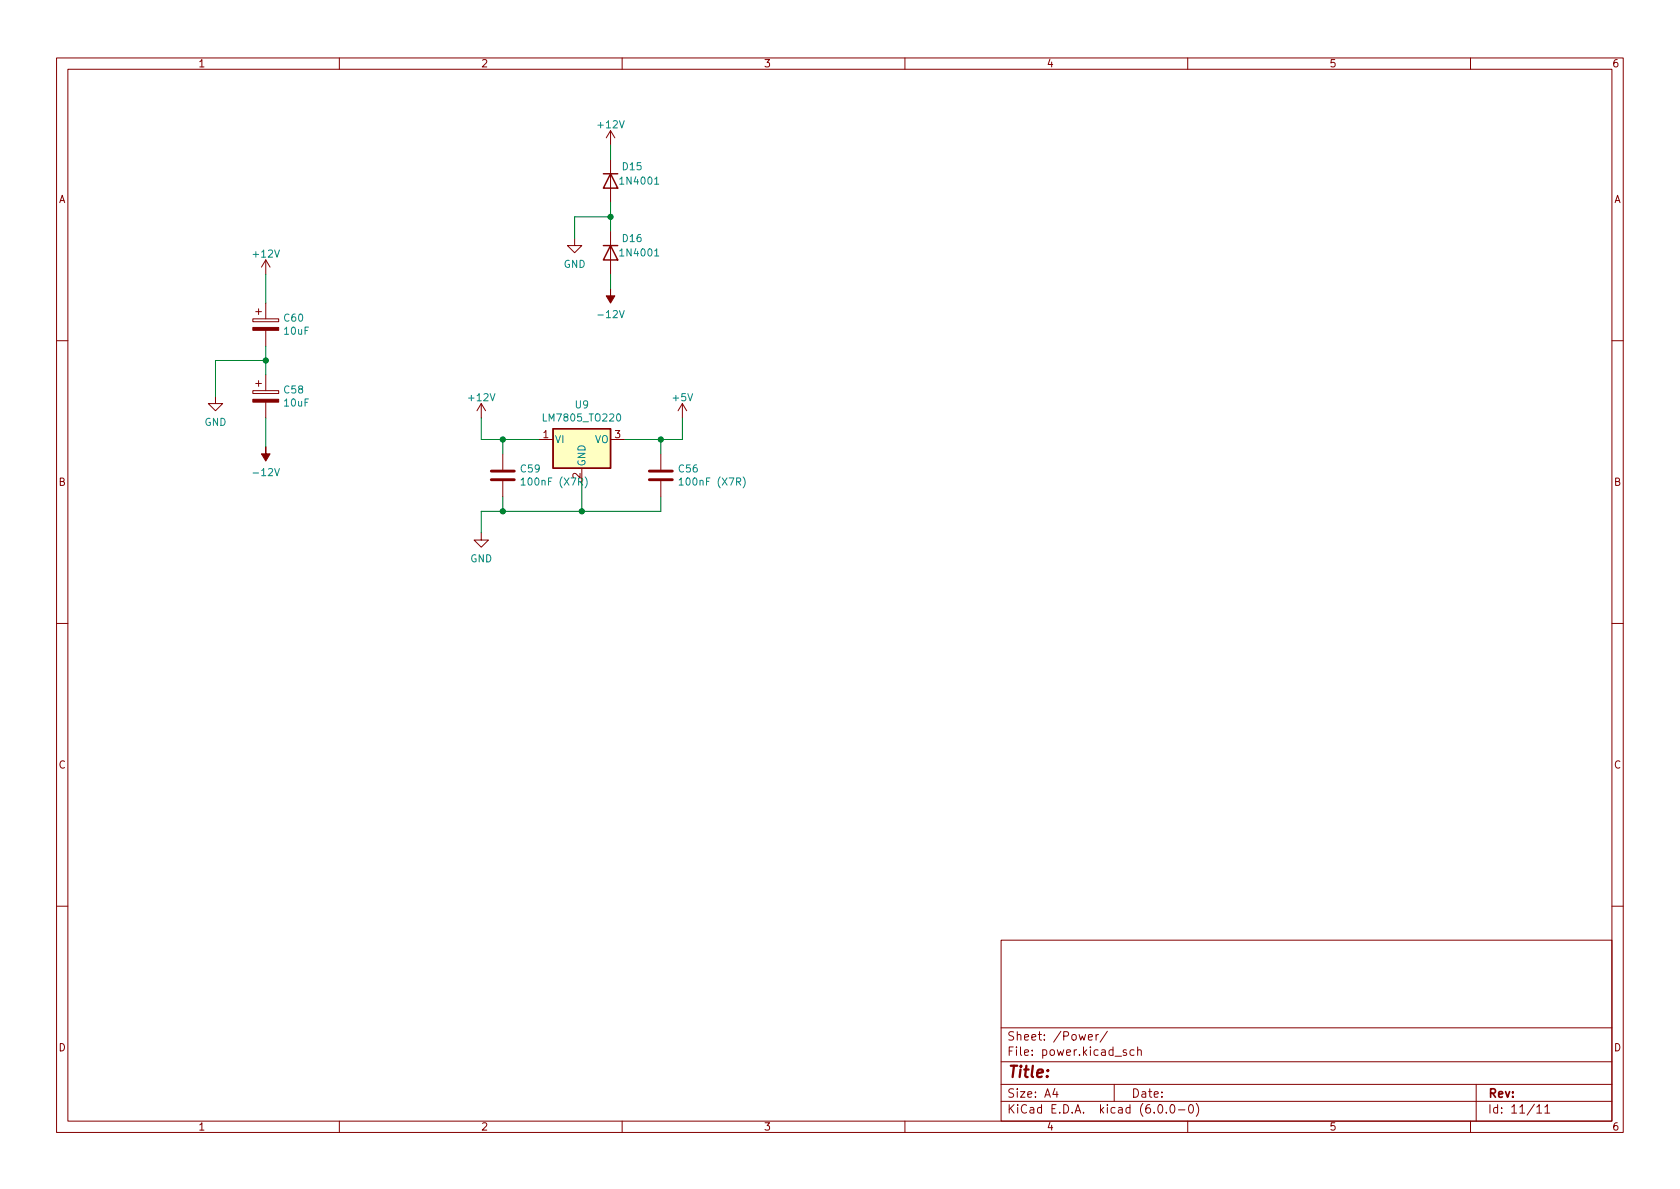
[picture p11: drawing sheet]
<svg xmlns="http://www.w3.org/2000/svg" width="297mm" height="210mm" viewBox="0 0 297 210" stroke-linecap="round" stroke-linejoin="round" font-family="sans-serif">
<g fill="none" stroke="#840000" stroke-width=".18">
<path d="M10 10.2h277v190.1h-277zM12 12.2h273v186.1h-273zM60 10.2v2M110 10.2v2M160 10.2v2M210 10.2v2M260 10.2v2M107.9 23.1l-.7 1.3M107.9 23.1v2.5M107.9 28.2v7.6M107.9 23.1l.8 1.3M44.7 56.4h4.6v.5h-4.6z"/>
<path d="M45.2 55.1h1M45.7 54.6v1M47 46v2.5M47 53.6v2.8M47 58.4v2.8M47 46l-.8 1.2M47 46l.8 1.2M101.6 42.2v1.2h1.3l-1.3 1.3-1.3-1.3h1.3M107.9 40.9v7.6M10 60.2h2M38.1 70.1v1.3h1.3l-1.3 1.2-1.3-1.2h1.3M44.7 69.1h4.6v.5h-4.6z"/>
<path d="M45.2 67.8h1M45.7 67.3v1M47 66.3v2.8M47 71.1v2.8M85.1 71.4l-.8 1.2M85.1 71.4v2.5M85.1 71.4l.8 1.2M95.2 77.7h2.6M107.9 77.7h2.6M120.6 71.4l-.7 1.2M120.6 71.4v2.5M120.6 71.4l.8 1.2"/>
<path d="M285 60.2h2M85.1 94.2v1.3h1.3l-1.3 1.3-1.3-1.3h1.3M88.9 80.3v2.8M88.9 85.1v2.8M102.9 82.8v2.5M116.8 80.3v2.8M116.8 85.1v2.8M10 110.2h2M285 110.2h2M10 160.2h2M177 166.3h108v32h-108zM285 160.2h2"/>
<path d="M60 198.3v2M110 198.3v2M160 198.3v2M177 194.8h108M177 191.8h108M177 187.8h108M177 181.8h108M186.5 192.5l-.4 1h1M186.9 193v1M192.4 183.4l.7-.1v-.3l-.5-.1-.2 .2 .1 .8h.6M193.8 182.9v1M194.2 182.9l-.3 .1-.1 .2"/>
<path d="M195.8 182.4l-1.3 1.9M197 191.8v3M199.1 185.7l-.3-.1-.2 .2v.3l.5 .1v.4h-.5M200.5 185.7l-.4-.1-.3 .3v.4l.1 .3h.6M201.1 185.8l.3-.2 .3 .1 .1 .9M201.1 185.1v1.5M204.9 195.4l.2-.1a.81 .81 0 0 1 .6 .7 .81 .81 0 0 1-.3 .8h-.2a.81 .81 0 0 1-.6-.6 .81 .81 0 0 1 .3-.8zM206.2 196.7v.1M207.1 195.4l.1-.1a.81 .81 0 0 1 .6 .7 .81 .81 0 0 1-.3 .8h-.1a.81 .81 0 0 1-.6-.6 .81 .81 0 0 1 .3-.8zM208.4 196.3h1.1M210 198.3v2M210.4 195.4l.1-.1a.81 .81 0 0 1 .6 .7 .81 .81 0 0 1-.3 .8h-.2a.81 .81 0 0 1-.5-.6 .81 .81 0 0 1 .3-.8z"/>
<path d="M211.5 195.1a1.72 1.72 0 0 1 0 2.3M260 198.3v2M261 191.8v6.5M271.7 195.8l.5-.5v1.5M271.7 196.8h.9M273.1 195.8l.5-.5v1.5M273.1 196.8h.9"/>
</g>
<path d="M86.9 83.3h4M86.9 84.8h4M114.8 83.3h4.1M114.8 84.8h4.1" fill="none" stroke="#840000" stroke-width=".51"/>
<path d="M115.8 32.6h.7M115.8 45.3h.7M92.1 84.9l.4-.4v1.3M92.1 85.8h.8M103.5 84.3a1.46 1.46 0 0 1 0 2M120.1 84.9l.3-.4v1.3M120.1 85.8h.7M131.4 84.3a1.46 1.46 0 0 1 0 2" fill="none" stroke="#008484" stroke-width=".18"/>
<g fill="#840000" stroke="#840000" stroke-width=".18">
<path d="M44.7 57.9h4.6v.5h-4.6z"/>
<path d="M47 79v1.3h.8l-.8 1.2-.8-1.2h.8z"/>
<path d="M44.7 70.6h4.6v.5h-4.6z"/>
<path d="M107.9 51v1.3h.8l-.8 1.3-.7-1.3h.7z"/>
</g>
<path d="M106.7 30.7h2.5M107.9 30.7l1.3 2.6h-2.5zM106.7 43.4h2.5M107.9 43.4l1.3 2.6h-2.5zM97.8 75.8h10.1v7h-10.1z" fill="none" stroke="#840000" stroke-width=".25"/>
<path d="M97.8 75.8h10.1v7h-10.1z" fill="#ffffc2" stroke="#ffffc2" stroke-width=".18"/>
<g fill="none" stroke="#008400" stroke-width=".18">
<path d="M107.9 25.6v2.6M107.9 35.8v5.1M107.9 38.3h-6.3v3.9M47 48.5v5.1M107.9 48.5v2.5M47 63.7h-8.9v6.4M47 61.2v5.1M47 73.9v5.1M85.1 73.9v3.8h10.1M88.9 77.7v2.6M116.8 77.7v2.6M120.6 73.9v3.8h-10.1"/>
<path d="M88.9 87.9v2.5M102.9 85.3v5.1M116.8 87.9v2.5h-31.7v3.8"/>
</g>
<g fill="#008400" stroke="#008400" stroke-width=".18">
<circle cx="88.9" cy="90.4" r=".46"/>
<circle cx="102.9" cy="90.4" r=".46"/>
<circle cx="107.9" cy="38.3" r=".46"/>
<circle cx="116.8" cy="77.7" r=".46"/>
<circle cx="88.9" cy="77.7" r=".46"/>
<circle cx="47" cy="63.7" r=".46"/>
</g>
<text font-size="2.8" fill="#840000" x="178" y="190.6">Title:</text>
<g font-size="2.1" fill="#840000">
<text x="178" y="184">Sheet: /Power/</text>
<text x="178" y="186.7">File: power.kicad_sch</text>
<text x="178" y="196.9">KiCad E.D.A. kicad (6.0.0-0)</text>
<text x="178" y="194.1">Size: A4</text>
<text x="200" y="194.1">Date:</text>
<text x="263" y="194.1">Rev:</text>
<text x="263" y="196.9">Id: 11/11</text>
</g>
<g font-size="1.8" fill="#840000">
<text x="35" y="11.9">1</text>
<text x="85" y="11.9">2</text>
<text x="135" y="11.9">3</text>
<text x="185" y="11.9">4</text>
<text x="235" y="11.9">5</text>
<text x="285" y="11.9">6</text>
<text x="10.3" y="35.9">A</text>
<text x="285.3" y="35.9">A</text>
<text x="96" y="77.5">1</text>
<text x="108.7" y="77.5">3</text>
<text x="10.3" y="85.9">B</text>
<text x="102.6" y="84.6" transform="rotate(-90 102.6 84.6)">2</text>
<text x="285.3" y="85.9">B</text>
<text x="10.3" y="135.9">C</text>
<text x="285.3" y="135.9">C</text>
<text x="10.3" y="185.9">D</text>
<text x="285.3" y="185.9">D</text>
<text x="35" y="199.9">1</text>
<text x="85" y="199.9">2</text>
<text x="135" y="199.9">3</text>
<text x="185" y="199.9">4</text>
<text x="235" y="199.9">5</text>
<text x="285" y="199.9">6</text>
</g>
<g font-size="1.8" fill="#008484">
<text x="105.9" y="22.7">+12V</text>
<text x="109.9" y="32.6">1N4001</text>
<text x="110.1" y="30.1">D15</text>
<text x="44.9" y="45.5">+12V</text>
<text x="99.6" y="47.4">GND</text>
<text x="109.9" y="45.3">1N4001</text>
<text x="110.1" y="42.8">D16</text>
<text x="50.3" y="56.9">C60</text>
<text x="50.3" y="59.2">10uF</text>
<text x="106.1" y="56.2">-12V</text>
<text x="50.3" y="69.6">C58</text>
<text x="50.3" y="71.9">10uF</text>
<text x="83" y="70.9">+12V</text>
<text x="119.1" y="70.9">+5V</text>
<text x="36.1" y="75.3">GND</text>
<text x="96.4" y="74.5">LM7805_TO220</text>
<text x="101.7" y="72.2">U9</text>
<text x="92.1" y="83.5">C59</text>
<text x="98" y="78.4">VI</text>
<text x="103.5" y="82.5" transform="rotate(-90 103.5 82.5)">GND</text>
<text x="105.1" y="78.4">VO</text>
<text x="120.1" y="83.5">C56</text>
<text x="45.1" y="84.2">-12V</text>
<text x="92.9" y="85.8">100nF (X7R)</text>
<text x="120.8" y="85.8">100nF (X7R)</text>
<text x="83.1" y="99.4">GND</text>
</g>
</svg>
